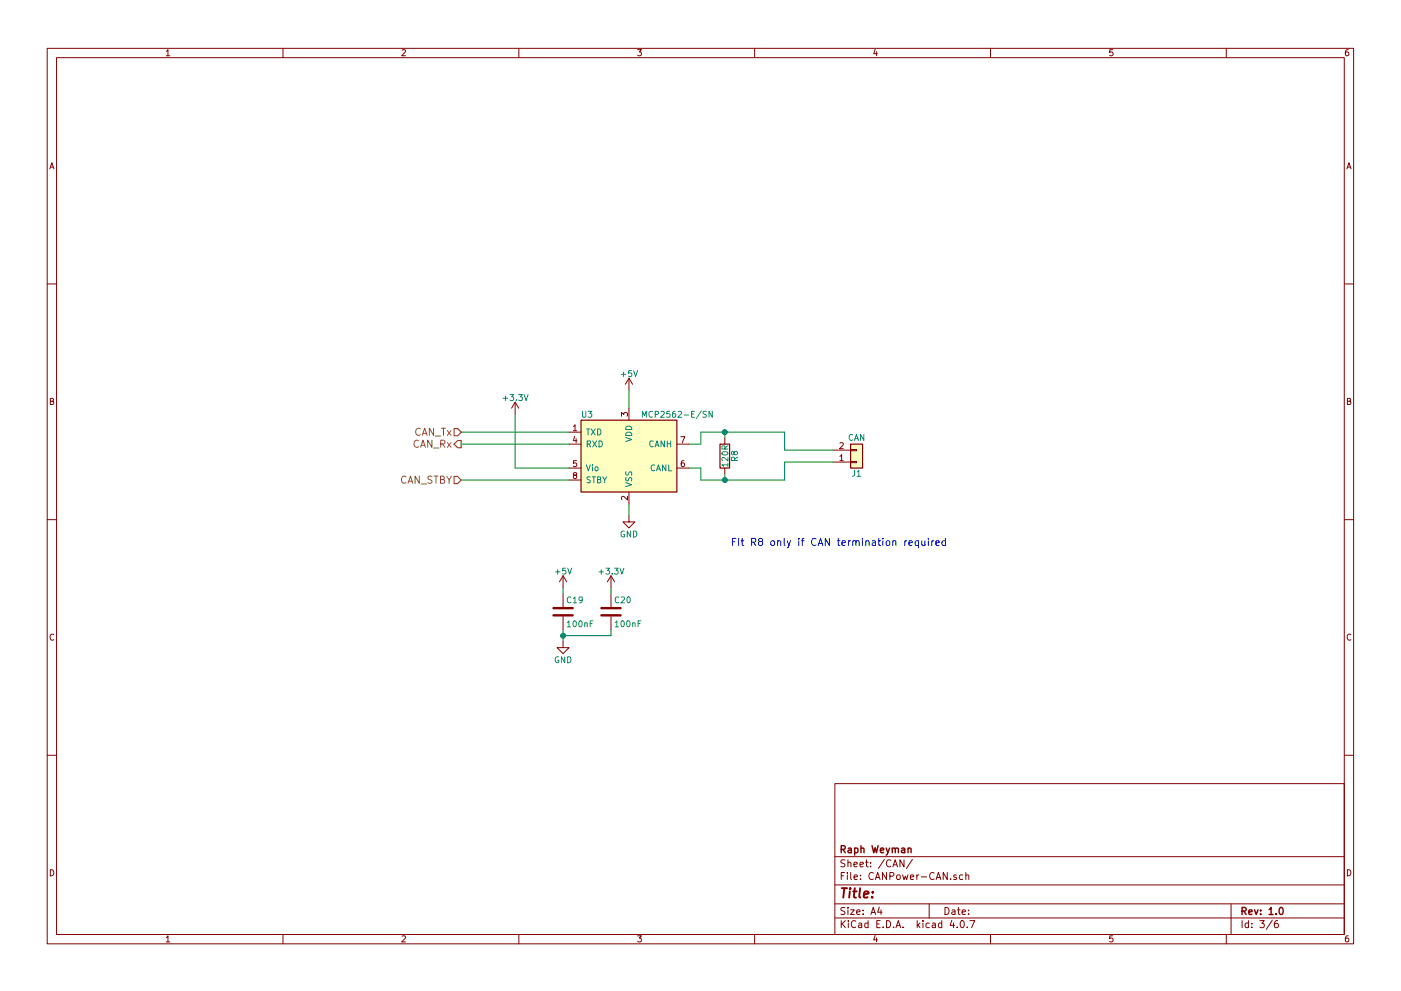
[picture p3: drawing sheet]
EESchema Schematic File Version 2
LIBS:power
LIBS:device
LIBS:switches
LIBS:relays
LIBS:motors
LIBS:transistors
LIBS:conn
LIBS:linear
LIBS:regul
LIBS:74xx
LIBS:cmos4000
LIBS:adc-dac
LIBS:memory
LIBS:xilinx
LIBS:microcontrollers
LIBS:dsp
LIBS:microchip
LIBS:analog_switches
LIBS:motorola
LIBS:texas
LIBS:intel
LIBS:audio
LIBS:interface
LIBS:digital-audio
LIBS:philips
LIBS:display
LIBS:cypress
LIBS:siliconi
LIBS:opto
LIBS:atmel
LIBS:contrib
LIBS:valves
LIBS:microchip_pic24mcu
LIBS:microchip_pic32mcu
LIBS:microchip_pic16mcu
LIBS:raphlib
LIBS:CANPower-cache
EELAYER 25 0
EELAYER END
$Descr A4 11693 8268
encoding utf-8
Sheet 3 6
Title ""
Date ""
Rev "1.0"
Comp "Raph Weyman"
Comment1 ""
Comment2 ""
Comment3 ""
Comment4 ""
$EndDescr
Wire Wire Line
	5250 4200 5250 4300
$Comp
L +5V #PWR024
U 1 1
P 5250 3250
F 0 "#PWR024" H 5250 3100 50  0001 C CNN
F 1 "+5V" H 5250 3390 50  0000 C CNN
F 2 "" H 5250 3250 50  0001 C CNN
F 3 "" H 5250 3250 50  0001 C CNN
	1    5250 3250
	1    0    0    -1  
$EndComp
Wire Wire Line
	5250 3400 5250 3250
Wire Wire Line
	4750 3900 4300 3900
Wire Wire Line
	4300 3900 4300 3450
$Comp
L C C19
U 1 1
P 4700 5100
F 0 "C19" H 4725 5200 50  0000 L CNN
F 1 "100nF" H 4725 5000 50  0000 L CNN
F 2 "Capacitors_SMD:C_1206" H 4738 4950 50  0001 C CNN
F 3 "" H 4700 5100 50  0001 C CNN
	1    4700 5100
	1    0    0    -1  
$EndComp
$Comp
L C C20
U 1 1
P 5100 5100
F 0 "C20" H 5125 5200 50  0000 L CNN
F 1 "100nF" H 5125 5000 50  0000 L CNN
F 2 "Capacitors_SMD:C_1206" H 5138 4950 50  0001 C CNN
F 3 "" H 5100 5100 50  0001 C CNN
	1    5100 5100
	1    0    0    -1  
$EndComp
$Comp
L +5V #PWR025
U 1 1
P 4700 4900
F 0 "#PWR025" H 4700 4750 50  0001 C CNN
F 1 "+5V" H 4700 5040 50  0000 C CNN
F 2 "" H 4700 4900 50  0001 C CNN
F 3 "" H 4700 4900 50  0001 C CNN
	1    4700 4900
	1    0    0    -1  
$EndComp
Wire Wire Line
	4700 4950 4700 4900
Wire Wire Line
	5100 4950 5100 4900
Wire Wire Line
	4700 5250 4700 5350
Wire Wire Line
	4700 5300 5100 5300
Wire Wire Line
	5100 5300 5100 5250
Connection ~ 4700 5300
Text HLabel 3850 3600 0    60   Input ~ 0
CAN_Tx
Text HLabel 3850 3700 0    60   Output ~ 0
CAN_Rx
Text HLabel 3850 4000 0    60   Input ~ 0
CAN_STBY
Wire Wire Line
	3850 3600 4750 3600
Wire Wire Line
	4750 3700 3850 3700
Wire Wire Line
	4750 4000 3850 4000
$Comp
L R R8
U 1 1
P 6050 3800
F 0 "R8" V 6130 3800 50  0000 C CNN
F 1 "120R" V 6050 3800 50  0000 C CNN
F 2 "Resistors_SMD:R_1206" V 5980 3800 50  0001 C CNN
F 3 "" H 6050 3800 50  0001 C CNN
	1    6050 3800
	1    0    0    -1  
$EndComp
Wire Wire Line
	5750 3700 5850 3700
Wire Wire Line
	5850 3700 5850 3600
Wire Wire Line
	6050 3600 6050 3650
Wire Wire Line
	6050 3950 6050 4000
Wire Wire Line
	5850 4000 6550 4000
Wire Wire Line
	5850 4000 5850 3900
Wire Wire Line
	5850 3900 5750 3900
$Comp
L GND #PWR026
U 1 1
P 5250 4300
F 0 "#PWR026" H 5250 4050 50  0001 C CNN
F 1 "GND" H 5250 4150 50  0000 C CNN
F 2 "" H 5250 4300 50  0001 C CNN
F 3 "" H 5250 4300 50  0001 C CNN
	1    5250 4300
	1    0    0    -1  
$EndComp
$Comp
L GND #PWR027
U 1 1
P 4700 5350
F 0 "#PWR027" H 4700 5100 50  0001 C CNN
F 1 "GND" H 4700 5200 50  0000 C CNN
F 2 "" H 4700 5350 50  0001 C CNN
F 3 "" H 4700 5350 50  0001 C CNN
	1    4700 5350
	1    0    0    -1  
$EndComp
$Comp
L +3.3V #PWR028
U 1 1
P 5100 4900
F 0 "#PWR028" H 5100 4750 50  0001 C CNN
F 1 "+3.3V" H 5100 5040 50  0000 C CNN
F 2 "" H 5100 4900 50  0001 C CNN
F 3 "" H 5100 4900 50  0001 C CNN
	1    5100 4900
	1    0    0    -1  
$EndComp
$Comp
L +3.3V #PWR029
U 1 1
P 4300 3450
F 0 "#PWR029" H 4300 3300 50  0001 C CNN
F 1 "+3.3V" H 4300 3590 50  0000 C CNN
F 2 "" H 4300 3450 50  0001 C CNN
F 3 "" H 4300 3450 50  0001 C CNN
	1    4300 3450
	1    0    0    -1  
$EndComp
Connection ~ 6050 4000
Connection ~ 6050 3600
$Comp
L MCP2562-E/SN U3
U 1 1
P 5250 3800
F 0 "U3" H 4850 4150 50  0000 L CNN
F 1 "MCP2562-E/SN" H 5350 4150 50  0000 L CNN
F 2 "Housings_SOIC:SOIC-8_3.9x4.9mm_Pitch1.27mm" H 5250 3300 50  0001 C CIN
F 3 "" H 5250 3800 50  0001 C CNN
	1    5250 3800
	1    0    0    -1  
$EndComp
$Comp
L Conn_01x02 J1
U 1 1
P 7150 3850
F 0 "J1" H 7150 3950 50  0000 C CNN
F 1 "CAN" H 7150 3650 50  0000 C CNN
F 2 "Pin_Headers:Pin_Header_Straight_1x02_Pitch2.54mm" H 7150 3850 50  0001 C CNN
F 3 "" H 7150 3850 50  0001 C CNN
	1    7150 3850
	1    0    0    1   
$EndComp
Wire Wire Line
	6550 4000 6550 3850
Wire Wire Line
	6550 3850 6950 3850
Wire Wire Line
	5850 3600 6550 3600
Wire Wire Line
	6550 3600 6550 3750
Wire Wire Line
	6550 3750 6950 3750
Text Notes 6100 4550 0    60   ~ 0
Fit R8 only if CAN termination required
$EndSCHEMATC
